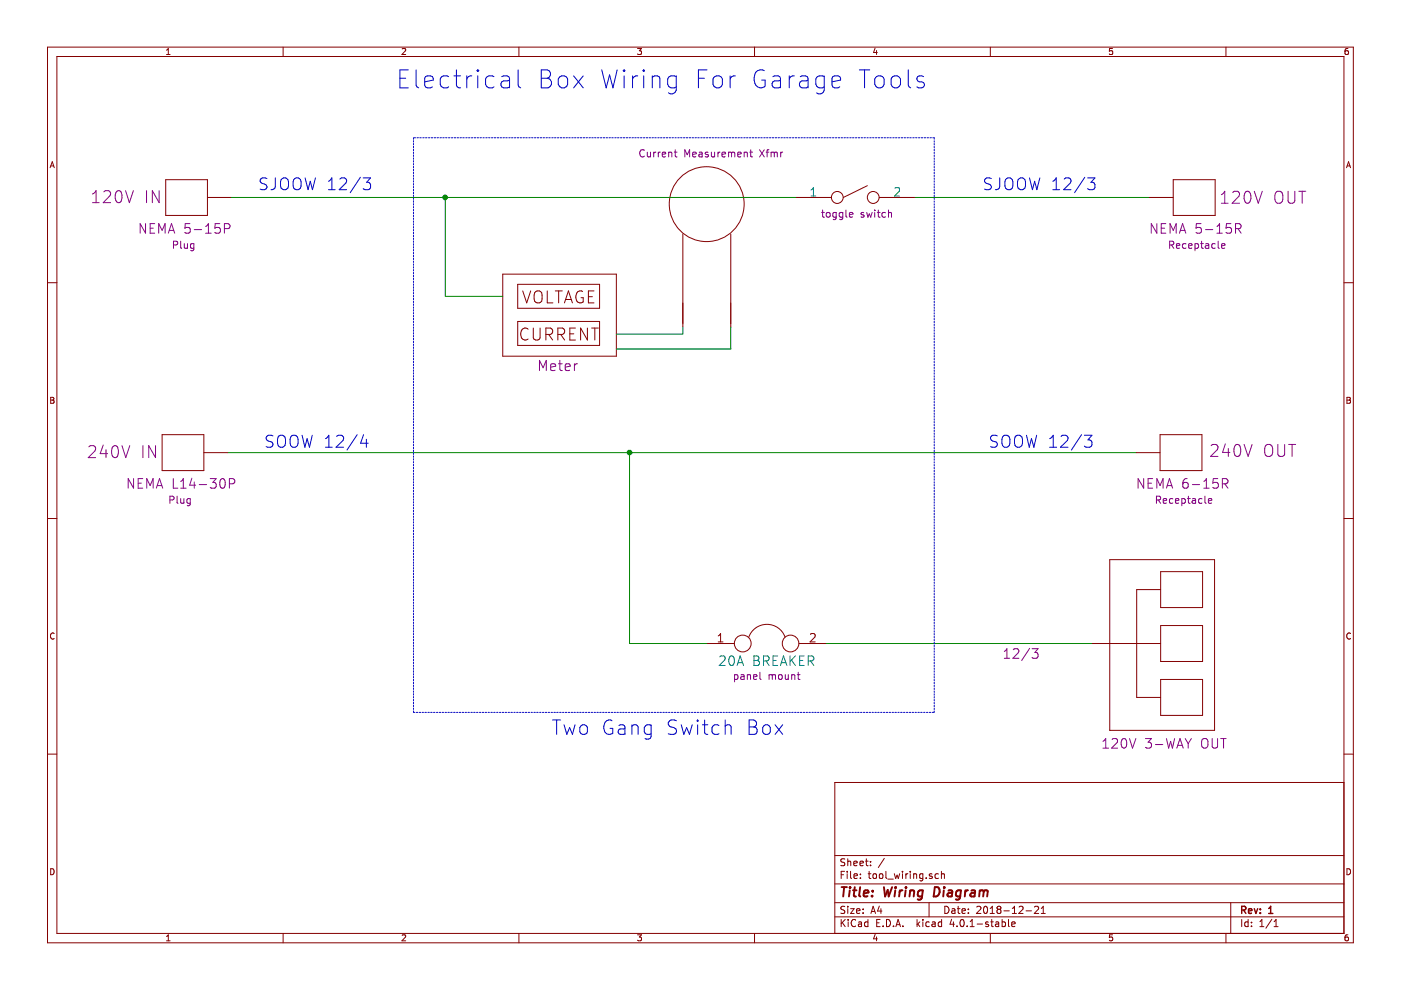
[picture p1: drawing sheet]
EESchema Schematic File Version 2
LIBS:74xgxx
LIBS:74xx
LIBS:ac-dc
LIBS:adc-dac
LIBS:analog_switches
LIBS:atmel
LIBS:audio
LIBS:brooktre
LIBS:cmos_ieee
LIBS:cmos4000
LIBS:conn
LIBS:contrib
LIBS:cypress
LIBS:dc-dc
LIBS:device
LIBS:digital-audio
LIBS:display
LIBS:dsp
LIBS:elec-unifil
LIBS:ftdi
LIBS:gennum
LIBS:graphic
LIBS:intel
LIBS:interface
LIBS:linear
LIBS:logo
LIBS:memory
LIBS:microchip
LIBS:microchip_pic10mcu
LIBS:microchip_pic12mcu
LIBS:microchip_pic16mcu
LIBS:microchip1
LIBS:microcontrollers
LIBS:motorola
LIBS:msp430
LIBS:nxp_armmcu
LIBS:opto
LIBS:philips
LIBS:power
LIBS:powerint
LIBS:pspice
LIBS:references
LIBS:regul
LIBS:relays
LIBS:sensors
LIBS:siliconi
LIBS:special
LIBS:stm8
LIBS:stm32
LIBS:supertex
LIBS:texas
LIBS:transf
LIBS:transistors
LIBS:ttl_ieee
LIBS:valves
LIBS:video
LIBS:xilinx
LIBS:meter_voltage_current
LIBS:misc_parts
LIBS:tool_wiring-cache
EELAYER 25 0
EELAYER END
$Descr A4 11693 8268
encoding utf-8
Sheet 1 1
Title "Wiring Diagram"
Date "2018-12-21"
Rev "1"
Comp ""
Comment1 ""
Comment2 ""
Comment3 ""
Comment4 ""
$EndDescr
$Comp
L meter_voltage_current1 M?
U 1 1
P 4665 2690
F 0 "M?" H 4675 3135 50  0001 C CNN
F 1 "meter_voltage_current1" H 4665 2360 50  0001 C CNN
F 2 "" H 4315 2390 50  0001 C CNN
F 3 "" H 4315 2390 50  0001 C CNN
F 4 "Meter" H 4655 2320 85  0000 C CNN "value2"
	1    4665 2690
	1    0    0    -1  
$EndComp
$Comp
L BREAKER JP?
U 1 1
P 6400 5375
F 0 "JP?" H 6400 5325 50  0001 C CNN
F 1 "20A BREAKER" H 6400 5225 80  0000 C CNN
F 2 "" H 6400 5375 60  0000 C CNN
F 3 "" H 6400 5375 60  0000 C CNN
F 4 "panel mount" H 6400 5100 60  0000 C CNN "value2"
	1    6400 5375
	1    0    0    -1  
$EndComp
$Comp
L SPST SW?
U 1 1
P 7140 1650
F 0 "SW?" H 7150 1825 70  0001 C CNN
F 1 "SPST" H 7140 1550 70  0001 C CNN
F 2 "" H 7140 1650 60  0000 C CNN
F 3 "" H 7140 1650 60  0000 C CNN
F 4 "toggle switch" H 7155 1510 60  0000 C CNN "value2"
	1    7140 1650
	1    0    0    -1  
$EndComp
$Comp
L Current_Meas_Transformer CT??
U 1 1
P 5900 1705
F 0 "CT??" H 6325 1455 80  0001 C CNN
F 1 "Current_Meas_Transformer" H 5800 1305 80  0001 C CNN
F 2 "" H 5740 1505 80  0000 C CNN
F 3 "" H 5740 1505 80  0000 C CNN
F 4 "Current Measurement Xfmr" V 6325 1670 60  0000 C CNN "value2"
	1    5900 1705
	0    -1   -1   0   
$EndComp
$Comp
L cable_end U?
U 1 1
P 1500 4180
F 0 "U?" H 1550 4805 80  0001 C CNN
F 1 "cable_end" H 1525 4330 80  0001 C CNN
F 2 "" H 1500 4180 80  0000 C CNN
F 3 "" H 1500 4180 80  0000 C CNN
F 4 "240V IN" H 1020 4580 100 0000 C CNN "value2"
F 5 "NEMA L14-30P" H 1510 4315 80  0000 C CNN "value3"
F 6 "Plug" H 1500 4180 60  0000 C CNN "value4"
	1    1500 4180
	1    0    0    -1  
$EndComp
$Comp
L cable_end U?
U 1 1
P 1530 2050
F 0 "U?" H 1580 2675 80  0001 C CNN
F 1 "cable_end" H 1555 2200 80  0001 C CNN
F 2 "" H 1530 2050 80  0000 C CNN
F 3 "" H 1530 2050 80  0000 C CNN
F 4 "120V IN" H 1050 2450 100 0000 C CNN "value2"
F 5 "NEMA 5-15P" H 1540 2185 80  0000 C CNN "value3"
F 6 "Plug" H 1530 2050 60  0000 C CNN "value4"
	1    1530 2050
	1    0    0    -1  
$EndComp
Wire Wire Line
	1930 1650 6640 1650
Wire Wire Line
	7640 1650 9595 1650
$Comp
L cable_end U?
U 1 1
P 9995 2050
F 0 "U?" H 10045 2675 80  0001 C CNN
F 1 "cable_end" H 10020 2200 80  0001 C CNN
F 2 "" H 9995 2050 80  0000 C CNN
F 3 "" H 9995 2050 80  0000 C CNN
F 4 "120V OUT" H 9445 2445 100 0000 C CNN "value2"
F 5 "NEMA 5-15R" H 10005 2185 80  0000 C CNN "value3"
F 6 "Receptacle" H 9995 2050 60  0000 C CNN "value4"
	1    9995 2050
	-1   0    0    -1  
$EndComp
Wire Wire Line
	5700 2730 5700 2790
Wire Wire Line
	5700 2790 5145 2790
Wire Wire Line
	6100 2730 6100 2915
Wire Wire Line
	6100 2915 5145 2915
Wire Wire Line
	4195 2475 3715 2475
Wire Wire Line
	3715 2475 3715 1650
Connection ~ 3715 1650
Wire Wire Line
	1900 3780 9485 3780
$Comp
L cable_end U?
U 1 1
P 9885 4180
F 0 "U?" H 9935 4805 80  0001 C CNN
F 1 "cable_end" H 9910 4330 80  0001 C CNN
F 2 "" H 9885 4180 80  0000 C CNN
F 3 "" H 9885 4180 80  0000 C CNN
F 4 "240V OUT" H 9310 4590 100 0000 C CNN "value2"
F 5 "NEMA 6-15R" H 9895 4315 80  0000 C CNN "value3"
F 6 "Receptacle" H 9885 4180 60  0000 C CNN "value4"
	1    9885 4180
	-1   0    0    -1  
$EndComp
$Comp
L cable_splitter U?
U 1 1
P 9890 5325
F 0 "U?" H 9990 6150 80  0001 C CNN
F 1 "cable_splitter" H 9990 6050 80  0001 C CNN
F 2 "" H 9890 5325 80  0000 C CNN
F 3 "" H 9890 5325 80  0000 C CNN
F 4 "120V 3-WAY OUT" H 10060 4435 80  0000 C CNN "value2"
F 5 "12/3" H 11255 5185 80  0000 C CNN "value3"
	1    9890 5325
	-1   0    0    -1  
$EndComp
Wire Wire Line
	9115 5375 6900 5375
Wire Wire Line
	5900 5375 5255 5375
Wire Wire Line
	5255 5375 5255 3780
Connection ~ 5255 3780
Wire Notes Line
	3450 1150 3450 5950
Wire Notes Line
	3450 5950 7800 5950
Wire Notes Line
	7800 5950 7800 1150
Wire Notes Line
	7800 1150 3450 1150
Text Notes 4600 6150 0    120  ~ 0
Two Gang Switch Box
Text Notes 2200 3750 0    100  ~ 0
SOOW 12/4
Text Notes 8200 1600 0    100  ~ 0
SJOOW 12/3
Text Notes 2150 1600 0    100  ~ 0
SJOOW 12/3
Text Notes 8250 3750 0    100  ~ 0
SOOW 12/3
Text Notes 3300 750  0    150  ~ 0
Electrical Box Wiring For Garage Tools
$EndSCHEMATC
